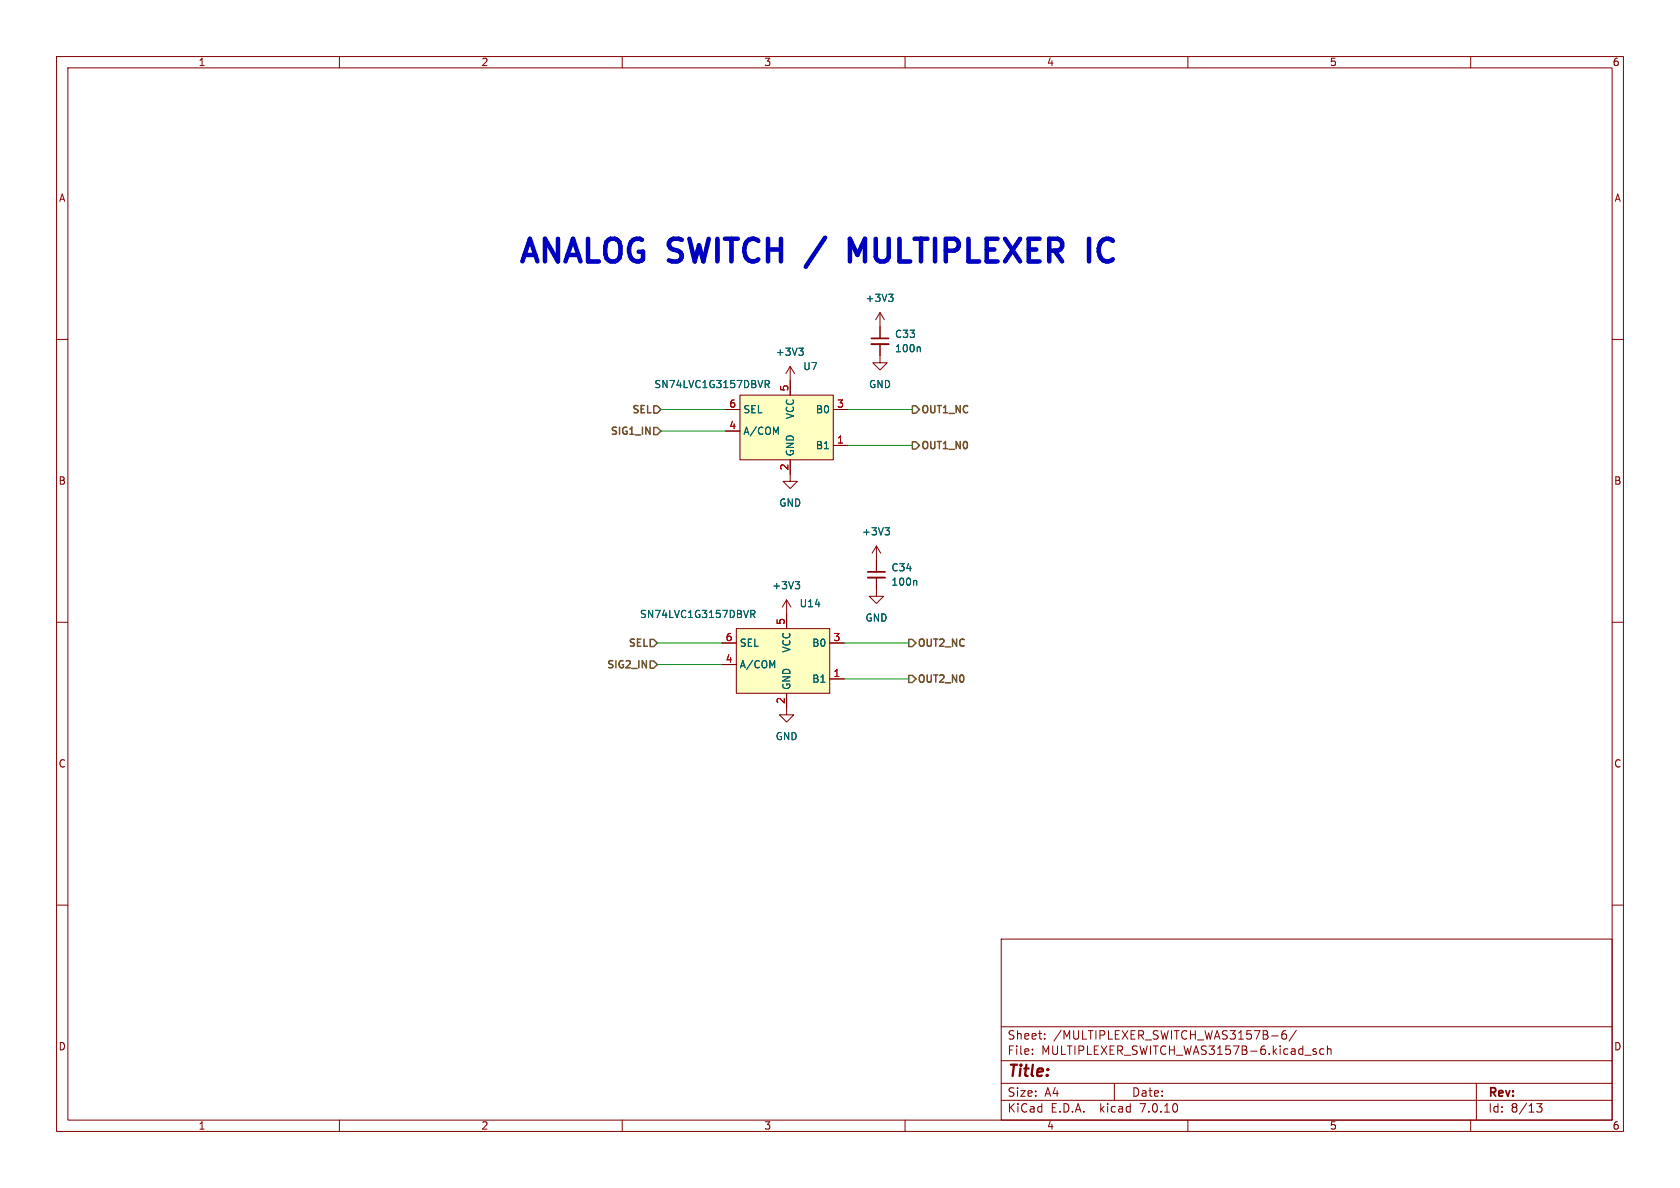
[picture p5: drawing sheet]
<svg xmlns="http://www.w3.org/2000/svg" width="297mm" height="210mm" viewBox="0 0 297 210" stroke-linecap="round" stroke-linejoin="round" font-family="sans-serif">
<g fill="none" stroke="#840000" stroke-width=".18">
<path d="M10 10h277v190h-277zM12 12h273v186h-273zM60 10v2M110 10v2M160 10v2M210 10v2M260 10v2M10 60h2M155.6 55.2l-.8 1.3M155.6 55.2v4.6M155.6 55.2l.7 1.3M285 60h2"/>
<path d="M128.3 72.4h2.5M128.3 76.2h2.5M130.8 69.9h16.5v11.4h-16.5zM139.7 64.8v5.1M139.7 64.8l-.8 1.2M139.7 64.8l.8 1.2M147.3 78.7h2.6M147.3 72.4h2.6M155.6 60.8v3.3h1.2l-1.2 1.3-1.3-1.3h1.3M139.7 81.3v3.8h1.3l-1.3 1.3-1.3-1.3h1.3M154.9 96.5v4.6M154.9 96.5l-.7 1.3"/>
<path d="M154.9 96.5l.8 1.3M10 110h2M127.6 113.7h2.6M127.6 117.5h2.6M130.2 111.1h16.5v11.5h-16.5zM139.1 106v5.1M139.1 106l-.8 1.3M139.1 106l.7 1.3M146.7 113.7h2.5M154.9 102.1v3.3h1.3l-1.3 1.3-1.2-1.3h1.2M285 110h2M139.1 122.6v3.8h1.2l-1.2 1.2-1.3-1.2h1.3"/>
<path d="M146.7 120h2.5M10 160h2M285 160h2M177 166h108v32h-108zM60 198v2M110 198v2M160 198v2M177 194.5h108M177 191.5h108M177 187.5h108M177 181.5h108M182.5 186.3v.1"/>
<path d="M182.5 185.5v.1M184.7 183.6v.1M184.7 182.8v.1M197 191.5v3M210 198v2M224.8 183.1h1.2M227.3 182.2a.59 .59 0 0 0-.7 .6v.6l.1 .2 .5 .1 .2-.1 .1-.5-.2-.3h-.4l-.3 .3M229.2 182.1l-1.3 2M232.2 185.8l.5 .2v.1v.2l-.5 .1M232.2 185.5h.5M234 185.5l-.4-.1-.3 .3v.4l.2 .2h.5M234.7 185.5l.2-.1 .3 .1 .1 .9"/>
<path d="M234.7 184.9v1.5M260 198v2M261 191.5v6.5M271.7 195.1h.9l-.5 .6 .4 .1v.7l-.2 .1-.6-.1"/>
</g>
<g fill="#ffffc2" stroke="#ffffc2" stroke-width=".18">
<path d="M130.2 111.1h16.5v11.5h-16.5z"/>
<path d="M130.8 69.9h16.5v11.4h-16.5z"/>
</g>
<g fill="none" stroke="#006464" stroke-width=".18">
<path d="M157.1 52h.8l-.5 .5M157.6 52.5l.3 .2v.3l-.3 .3M135.3 67.9h.6l.1-.2-.1-.3-.6-.1v1.2M135.6 67.9l.4 .6M141.2 61.5h.8l-.4 .5M141.8 62l.2 .3v.3l-.2 .2M162.5 61.3l.2 .2v.7M156.5 93.3h.7l-.4 .5M157 93.8l.2 .2v.3l-.2 .3M132.7 108.6l.6-.1 .2-.2-.1-.3-.7-.1v1.3M133 108.6l.5 .6M140.6 102.8h.8l-.5 .5"/>
<path d="M141.1 103.3l.3 .2v.3l-.3 .3M161.9 102.6l.2 .2v.7"/>
</g>
<path d="M154.1 60.8h3M153.4 102.1h3.1" fill="none" stroke="#840000" stroke-width=".33"/>
<path d="M154.1 59.8h3M153.4 101.1h3.1" fill="none" stroke="#840000" stroke-width=".3"/>
<path d="M115.6 75.6h.6l.6 .6-.6 .6h-.6zM115.6 71.8h.6l.6 .6-.6 .6h-.6zM161.3 71.8h.6l.7 .6-.7 .6h-.6zM161.3 78.1h.6l.7 .6-.7 .7h-.6zM114.9 116.8h.7l.6 .7-.6 .6h-.7zM114.9 113h.7l.6 .7-.6 .6h-.7zM160.7 119.4h.6l.6 .6-.6 .7h-.6zM160.7 113h.6l.6 .7-.6 .6h-.6z" fill="none" stroke="#725600" stroke-width=".25"/>
<path d="M145.9 42l-3.5 5.2M152.9 42.2l-1.3 2.9-1.3-2.9v4M194.4 45.3a1.39 1.39 0 0 0 2.3 .5M196.7 42.6a1.39 1.39 0 0 0-2.3 .6" fill="none" stroke="#0000c2" stroke-width=".8"/>
<path d="M116.8 72.4h11.5M116.8 76.2h11.5M149.9 72.4h11.4M149.9 78.7h11.4M116.2 117.5h11.4M116.2 113.7h11.4M149.2 113.7h11.5M149.2 120h11.5" fill="none" stroke="#009600" stroke-width=".18"/>
<g font-size="5.6" fill="#0000c2">
<text x="91.4" y="46.7">ANALOG SWITCH</text>
<text x="153.6" y="46.7">MULTIPLEXER</text>
</g>
<text font-size="2.8" fill="#840000" x="178" y="190.9">Title:</text>
<g font-size="2.1" fill="#840000">
<text x="178" y="184">Sheet:</text>
<text x="186.2" y="184">/MULTIPLEXER_SWITCH_WAS3157B-6/</text>
<text x="178" y="186.7">File:</text>
<text x="184.1" y="186.7">MULTIPLEXER_SWITCH_WAS3157B-6.kicad_sch</text>
<text x="178" y="196.9">KiCad</text>
<text x="178" y="194.1">Size:</text>
<text x="184.7" y="194.1">A4</text>
<text x="185.7" y="196.9">E.D.A.</text>
<text x="194.6" y="196.9">kicad</text>
<text x="200" y="194.1">Date:</text>
<text x="201.8" y="196.9">7.0.10</text>
<text x="263" y="194.3">Rev:</text>
<text x="263" y="196.9">Id:</text>
<text x="267.1" y="196.9">8/13</text>
</g>
<g font-size="1.8" fill="#840000">
<text x="35" y="11.9">1</text>
<text x="85" y="11.9">2</text>
<text x="135" y="11.9">3</text>
<text x="185" y="11.9">4</text>
<text x="235" y="11.9">5</text>
<text x="285" y="11.9">6</text>
<text x="10.3" y="35.9">A</text>
<text x="285.3" y="35.9">A</text>
<text x="10.3" y="85.9">B</text>
<text x="285.3" y="85.9">B</text>
<text x="10.3" y="135.9">C</text>
<text x="285.3" y="135.9">C</text>
<text x="10.3" y="185.9">D</text>
<text x="285.3" y="185.9">D</text>
<text x="35" y="199.9">1</text>
<text x="85" y="199.9">2</text>
<text x="135" y="199.9">3</text>
<text x="185" y="199.9">4</text>
<text x="235" y="199.9">5</text>
<text x="285" y="199.9">6</text>
</g>
<g font-size="1.8" fill="#006464">
<text x="152.9" y="53.6">+3V3</text>
<text x="158.1" y="59.9">C33</text>
<text x="137.1" y="63.1">+3V3</text>
<text x="141.9" y="65.6">U7</text>
<text x="158.1" y="62.5">100n</text>
<text x="115.6" y="68.8">SN74LVC1G3157DBVR</text>
<text x="153.5" y="68.8">GND</text>
<text x="131.3" y="77.1">A/COM</text>
<text x="131.3" y="73.3">SEL</text>
<text x="140.6" y="74.2" transform="rotate(-90 140.6 74.2)">VCC</text>
<text x="144.1" y="73.3">B0</text>
<text x="140.6" y="80.8" transform="rotate(-90 140.6 80.8)">GND</text>
<text x="144.1" y="79.6">B1</text>
<text x="137.7" y="89.8">GND</text>
<text x="152.3" y="94.8">+3V3</text>
<text x="157.5" y="101.2">C34</text>
<text x="136.4" y="104.4">+3V3</text>
<text x="141.3" y="107.5">U14</text>
<text x="157.5" y="103.7">100n</text>
<text x="113" y="109.4">SN74LVC1G3157DBVR</text>
<text x="152.9" y="110.1">GND</text>
<text x="130.7" y="118.3">A/COM</text>
<text x="130.7" y="114.5">SEL</text>
<text x="139.9" y="115.5" transform="rotate(-90 139.9 115.5)">VCC</text>
<text x="143.5" y="114.5">B0</text>
<text x="139.9" y="122" transform="rotate(-90 139.9 122)">GND</text>
<text x="143.5" y="120.9">B1</text>
<text x="137" y="131">GND</text>
</g>
<g font-size="1.8" fill="#a90000">
<text x="139.4" y="69.3" transform="rotate(-90 139.4 69.3)">5</text>
<text x="128.8" y="75.9">4</text>
<text x="128.8" y="72.1">6</text>
<text x="147.9" y="72.1">3</text>
<text x="139.4" y="83.3" transform="rotate(-90 139.4 83.3)">2</text>
<text x="147.9" y="78.5">1</text>
<text x="128.2" y="113.4">6</text>
<text x="138.8" y="110.6" transform="rotate(-90 138.8 110.6)">5</text>
<text x="147.2" y="113.4">3</text>
<text x="128.2" y="117.2">4</text>
<text x="147.2" y="119.8">1</text>
<text x="138.8" y="124.5" transform="rotate(-90 138.8 124.5)">2</text>
</g>
<g font-size="1.8" fill="#725600">
<text x="107.7" y="77.2">SIG1_IN</text>
<text x="111.5" y="73.4">SEL</text>
<text x="162.8" y="73.4">OUT1_NC</text>
<text x="162.8" y="79.8">OUT1_N0</text>
<text x="107" y="118.5">SIG2_IN</text>
<text x="110.8" y="114.7">SEL</text>
<text x="162.1" y="114.7">OUT2_NC</text>
<text x="162.1" y="121">OUT2_N0</text>
</g>
</svg>
